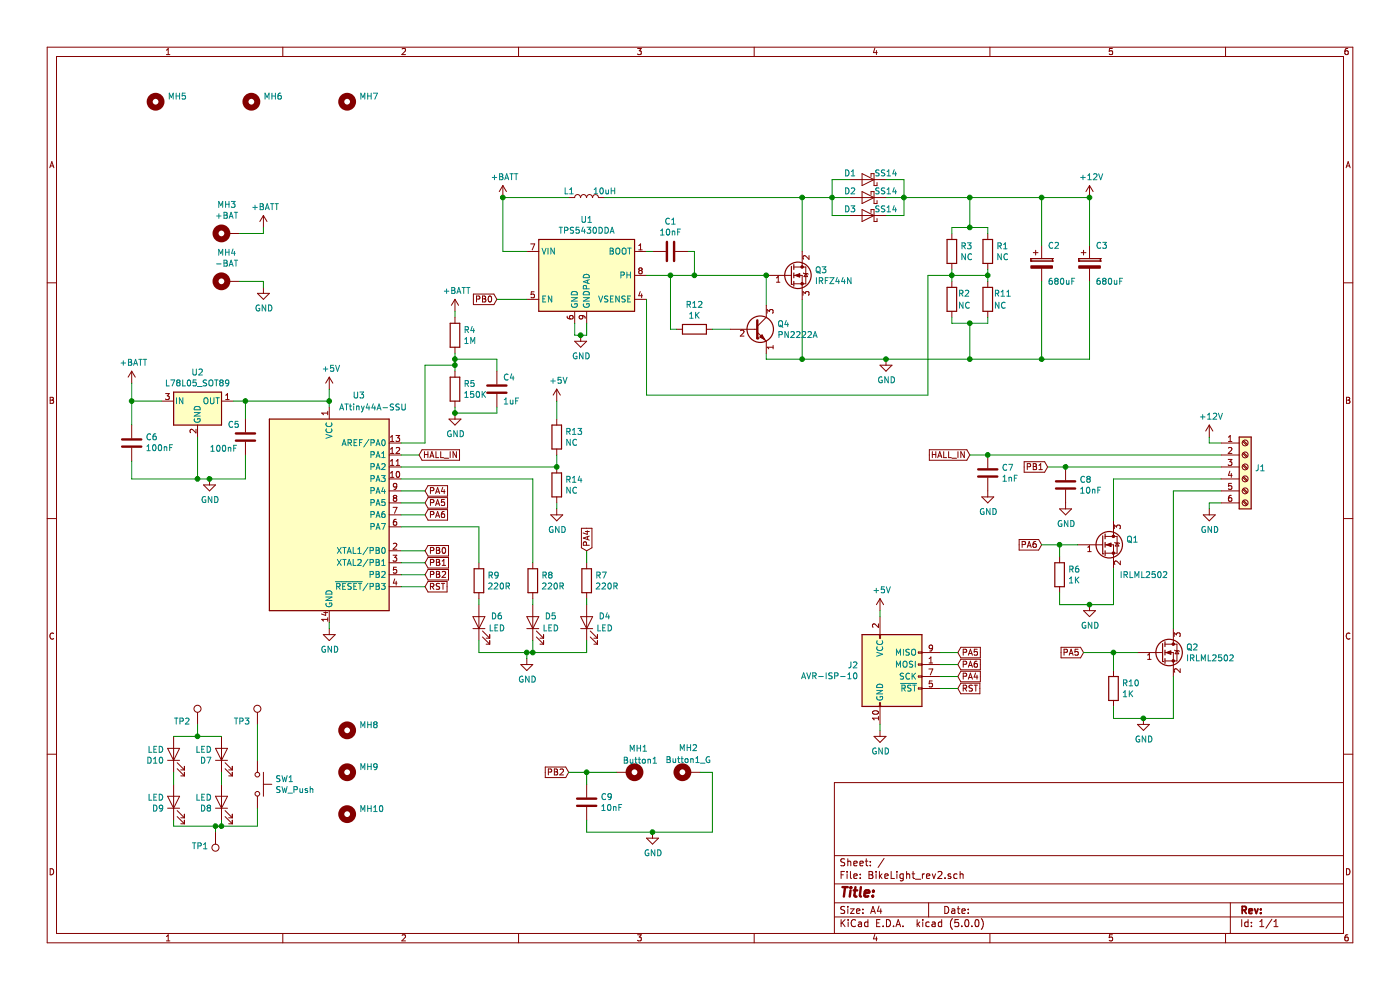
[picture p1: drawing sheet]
EESchema Schematic File Version 4
LIBS:BikeLight_rev2-cache
EELAYER 26 0
EELAYER END
$Descr A4 11693 8268
encoding utf-8
Sheet 1 1
Title ""
Date ""
Rev ""
Comp ""
Comment1 ""
Comment2 ""
Comment3 ""
Comment4 ""
$EndDescr
$Comp
L Regulator_Switching:TPS5430DDA U1
U 1 1
P 4900 2300
F 0 "U1" H 4900 2767 50  0000 C CNN
F 1 "TPS5430DDA" H 4900 2676 50  0000 C CNN
F 2 "Package_SO:TI_SO-PowerPAD-8_ThermalVias" H 4950 1950 50  0001 L CIN
F 3 "http://www.ti.com/lit/ds/symlink/tps5430.pdf" H 4900 2300 50  0001 C CNN
	1    4900 2300
	1    0    0    -1  
$EndComp
$Comp
L Device:L L1
U 1 1
P 4900 1650
F 0 "L1" V 4950 1750 50  0000 L CNN
F 1 "10uH" V 4950 1400 50  0000 L CNN
F 2 "Inductor_THT:L_Toroid_Horizontal_D17.3mm_P15.24mm_Bourns_2000" H 4900 1650 50  0001 C CNN
F 3 "~" H 4900 1650 50  0001 C CNN
	1    4900 1650
	0    -1   -1   0   
$EndComp
$Comp
L Device:C C1
U 1 1
P 5600 2100
F 0 "C1" V 5348 2100 50  0000 C CNN
F 1 "10nF" V 5439 2100 50  0000 C CNN
F 2 "Capacitor_THT:C_Disc_D4.7mm_W2.5mm_P5.00mm" H 5638 1950 50  0001 C CNN
F 3 "~" H 5600 2100 50  0001 C CNN
	1    5600 2100
	0    1    1    0   
$EndComp
$Comp
L Device:CP C2
U 1 1
P 8700 2200
F 0 "C2" H 8750 2350 50  0000 L CNN
F 1 "680uF" H 8750 2050 50  0000 L CNN
F 2 "Capacitor_THT:CP_Radial_D10.0mm_P5.00mm" H 8738 2050 50  0001 C CNN
F 3 "~" H 8700 2200 50  0001 C CNN
	1    8700 2200
	1    0    0    -1  
$EndComp
Wire Wire Line
	5450 2100 5400 2100
Wire Wire Line
	5750 2100 5800 2100
Wire Wire Line
	4800 2700 4800 2800
Wire Wire Line
	4800 2800 4850 2800
Wire Wire Line
	8700 2350 8700 3000
Wire Wire Line
	7400 1650 7550 1650
Wire Wire Line
	8700 1650 8700 2050
$Comp
L Device:R R1
U 1 1
P 8250 2100
F 0 "R1" H 8320 2146 50  0000 L CNN
F 1 "NC" H 8320 2055 50  0000 L CNN
F 2 "Resistor_SMD:R_1206_3216Metric_Pad1.42x1.75mm_HandSolder" V 8180 2100 50  0001 C CNN
F 3 "~" H 8250 2100 50  0001 C CNN
	1    8250 2100
	1    0    0    -1  
$EndComp
$Comp
L Device:CP C3
U 1 1
P 9100 2200
F 0 "C3" H 9150 2350 50  0000 L CNN
F 1 "680uF" H 9150 2050 50  0000 L CNN
F 2 "Capacitor_THT:CP_Radial_D10.0mm_P5.00mm" H 9138 2050 50  0001 C CNN
F 3 "~" H 9100 2200 50  0001 C CNN
	1    9100 2200
	1    0    0    -1  
$EndComp
Wire Wire Line
	8700 1650 9100 1650
Wire Wire Line
	9100 1650 9100 2050
Connection ~ 8700 1650
Wire Wire Line
	9100 2350 9100 3000
Wire Wire Line
	9100 3000 8700 3000
$Comp
L Device:D_Schottky D3
U 1 1
P 7250 1800
F 0 "D3" H 7400 1750 50  0000 C CNN
F 1 "SS14" H 7100 1750 50  0000 C CNN
F 2 "Diode_SMD:D_SMA_Handsoldering" H 7250 1800 50  0001 C CNN
F 3 "~" H 7250 1800 50  0001 C CNN
	1    7250 1800
	-1   0    0    1   
$EndComp
$Comp
L Device:D_Schottky D2
U 1 1
P 7250 1650
F 0 "D2" H 7400 1600 50  0000 C CNN
F 1 "SS14" H 7100 1600 50  0000 C CNN
F 2 "Diode_SMD:D_SMA_Handsoldering" H 7250 1650 50  0001 C CNN
F 3 "~" H 7250 1650 50  0001 C CNN
	1    7250 1650
	-1   0    0    1   
$EndComp
$Comp
L Device:D_Schottky D1
U 1 1
P 7250 1500
F 0 "D1" H 7400 1450 50  0000 C CNN
F 1 "SS14" H 7100 1450 50  0000 C CNN
F 2 "Diode_SMD:D_SMA_Handsoldering" H 7250 1500 50  0001 C CNN
F 3 "~" H 7250 1500 50  0001 C CNN
	1    7250 1500
	-1   0    0    1   
$EndComp
Connection ~ 6950 1650
Wire Wire Line
	6950 1650 7100 1650
Wire Wire Line
	7100 1800 6950 1800
Wire Wire Line
	6950 1800 6950 1650
Wire Wire Line
	7400 1800 7550 1800
Wire Wire Line
	7550 1800 7550 1650
Connection ~ 7550 1650
Wire Wire Line
	7100 1500 6950 1500
Wire Wire Line
	6950 1500 6950 1650
Wire Wire Line
	7400 1500 7550 1500
Wire Wire Line
	7550 1500 7550 1650
Wire Wire Line
	4750 1650 4200 1650
Wire Wire Line
	4200 1650 4200 2100
Wire Wire Line
	4200 2100 4400 2100
$Comp
L power:+BATT #PWR01
U 1 1
P 4200 1650
F 0 "#PWR01" H 4200 1500 50  0001 C CNN
F 1 "+BATT" H 4215 1823 50  0000 C CNN
F 2 "" H 4200 1650 50  0001 C CNN
F 3 "" H 4200 1650 50  0001 C CNN
	1    4200 1650
	1    0    0    -1  
$EndComp
Connection ~ 4200 1650
Wire Wire Line
	4900 2700 4900 2800
$Comp
L power:GND #PWR04
U 1 1
P 7400 3000
F 0 "#PWR04" H 7400 2750 50  0001 C CNN
F 1 "GND" H 7405 2827 50  0000 C CNN
F 2 "" H 7400 3000 50  0001 C CNN
F 3 "" H 7400 3000 50  0001 C CNN
	1    7400 3000
	1    0    0    -1  
$EndComp
$Comp
L power:+12V #PWR02
U 1 1
P 9100 1650
F 0 "#PWR02" H 9100 1500 50  0001 C CNN
F 1 "+12V" H 9115 1823 50  0000 C CNN
F 2 "" H 9100 1650 50  0001 C CNN
F 3 "" H 9100 1650 50  0001 C CNN
	1    9100 1650
	1    0    0    -1  
$EndComp
Connection ~ 9100 1650
$Comp
L MCU_Microchip_ATtiny:ATtiny44A-SSU U3
U 1 1
P 2750 4300
F 0 "U3" H 3050 5300 50  0000 R CNN
F 1 "ATtiny44A-SSU" H 3400 5200 50  0000 R CNN
F 2 "Package_SO:SOIC-14_3.9x8.7mm_P1.27mm" H 2750 4300 50  0001 C CIN
F 3 "http://ww1.microchip.com/downloads/en/DeviceDoc/doc8183.pdf" H 2750 4300 50  0001 C CNN
	1    2750 4300
	1    0    0    -1  
$EndComp
$Comp
L Regulator_Linear:L78L05_SOT89 U2
U 1 1
P 1650 3350
F 0 "U2" H 1650 3592 50  0000 C CNN
F 1 "L78L05_SOT89" H 1650 3501 50  0000 C CNN
F 2 "Package_TO_SOT_SMD:SOT-89-3" H 1650 3550 50  0001 C CIN
F 3 "http://www.st.com/content/ccc/resource/technical/document/datasheet/15/55/e5/aa/23/5b/43/fd/CD00000446.pdf/files/CD00000446.pdf/jcr:content/translations/en.CD00000446.pdf" H 1650 3300 50  0001 C CNN
	1    1650 3350
	1    0    0    -1  
$EndComp
$Comp
L Device:C C5
U 1 1
P 2050 3650
F 0 "C5" H 2200 3550 50  0000 R CNN
F 1 "100nF" H 2350 3750 50  0000 R CNN
F 2 "Capacitor_SMD:C_1206_3216Metric_Pad1.42x1.75mm_HandSolder" H 2088 3500 50  0001 C CNN
F 3 "~" H 2050 3650 50  0001 C CNN
	1    2050 3650
	-1   0    0    1   
$EndComp
$Comp
L Device:C C6
U 1 1
P 1100 3700
F 0 "C6" H 985 3654 50  0000 R CNN
F 1 "100nF" H 985 3745 50  0000 R CNN
F 2 "Capacitor_SMD:C_1206_3216Metric_Pad1.42x1.75mm_HandSolder" H 1138 3550 50  0001 C CNN
F 3 "~" H 1100 3700 50  0001 C CNN
	1    1100 3700
	-1   0    0    1   
$EndComp
Wire Wire Line
	1950 3350 2050 3350
Wire Wire Line
	2750 3350 2750 3400
Wire Wire Line
	2050 3500 2050 3350
Connection ~ 2050 3350
Wire Wire Line
	2050 3350 2750 3350
Wire Wire Line
	2050 3800 2050 4000
Wire Wire Line
	1350 3350 1100 3350
Wire Wire Line
	1100 3350 1100 3550
Wire Wire Line
	1100 3850 1100 4000
Wire Wire Line
	1100 4000 1650 4000
Wire Wire Line
	1650 3650 1650 4000
Connection ~ 1650 4000
Wire Wire Line
	1650 4000 1750 4000
$Comp
L power:GND #PWR010
U 1 1
P 1750 4000
F 0 "#PWR010" H 1750 3750 50  0001 C CNN
F 1 "GND" H 1755 3827 50  0000 C CNN
F 2 "" H 1750 4000 50  0001 C CNN
F 3 "" H 1750 4000 50  0001 C CNN
	1    1750 4000
	1    0    0    -1  
$EndComp
Connection ~ 1750 4000
Wire Wire Line
	1750 4000 2050 4000
$Comp
L power:GND #PWR017
U 1 1
P 2750 5250
F 0 "#PWR017" H 2750 5000 50  0001 C CNN
F 1 "GND" H 2755 5077 50  0000 C CNN
F 2 "" H 2750 5250 50  0001 C CNN
F 3 "" H 2750 5250 50  0001 C CNN
	1    2750 5250
	1    0    0    -1  
$EndComp
Wire Wire Line
	2750 5250 2750 5200
$Comp
L power:+BATT #PWR05
U 1 1
P 1100 3200
F 0 "#PWR05" H 1100 3050 50  0001 C CNN
F 1 "+BATT" H 1115 3373 50  0000 C CNN
F 2 "" H 1100 3200 50  0001 C CNN
F 3 "" H 1100 3200 50  0001 C CNN
	1    1100 3200
	1    0    0    -1  
$EndComp
Wire Wire Line
	1100 3200 1100 3350
Connection ~ 1100 3350
$Comp
L Device:Q_NMOS_GSD Q1
U 1 1
P 9200 4550
F 0 "Q1" H 9405 4596 50  0000 L CNN
F 1 "IRLML2502" H 9350 4300 50  0000 L CNN
F 2 "Package_TO_SOT_SMD:SOT-23" H 9400 4650 50  0001 C CNN
F 3 "~" H 9200 4550 50  0001 C CNN
	1    9200 4550
	1    0    0    -1  
$EndComp
$Comp
L Device:Q_NMOS_GSD Q2
U 1 1
P 9700 5450
F 0 "Q2" H 9905 5496 50  0000 L CNN
F 1 "IRLML2502" H 9905 5405 50  0000 L CNN
F 2 "Package_TO_SOT_SMD:SOT-23" H 9900 5550 50  0001 C CNN
F 3 "~" H 9700 5450 50  0001 C CNN
	1    9700 5450
	1    0    0    -1  
$EndComp
$Comp
L Device:R R6
U 1 1
P 8850 4800
F 0 "R6" H 8920 4846 50  0000 L CNN
F 1 "1K" H 8920 4755 50  0000 L CNN
F 2 "Resistor_SMD:R_1206_3216Metric_Pad1.42x1.75mm_HandSolder" V 8780 4800 50  0001 C CNN
F 3 "~" H 8850 4800 50  0001 C CNN
	1    8850 4800
	1    0    0    -1  
$EndComp
$Comp
L Device:R R10
U 1 1
P 9300 5750
F 0 "R10" H 9370 5796 50  0000 L CNN
F 1 "1K" H 9370 5705 50  0000 L CNN
F 2 "Resistor_SMD:R_1206_3216Metric_Pad1.42x1.75mm_HandSolder" V 9230 5750 50  0001 C CNN
F 3 "~" H 9300 5750 50  0001 C CNN
	1    9300 5750
	1    0    0    -1  
$EndComp
$Comp
L Connector:AVR-ISP-10 J2
U 1 1
P 7450 5650
F 0 "J2" H 7170 5746 50  0000 R CNN
F 1 "AVR-ISP-10" H 7170 5655 50  0000 R CNN
F 2 "Connector_IDC:IDC-Header_2x05_P2.54mm_Vertical" V 7200 5700 50  0001 C CNN
F 3 " ~" H 6175 5100 50  0001 C CNN
	1    7450 5650
	1    0    0    -1  
$EndComp
$Comp
L power:+5V #PWR06
U 1 1
P 2750 3250
F 0 "#PWR06" H 2750 3100 50  0001 C CNN
F 1 "+5V" H 2765 3423 50  0000 C CNN
F 2 "" H 2750 3250 50  0001 C CNN
F 3 "" H 2750 3250 50  0001 C CNN
	1    2750 3250
	1    0    0    -1  
$EndComp
Connection ~ 2750 3350
Wire Wire Line
	2750 3250 2750 3350
$Comp
L power:+5V #PWR016
U 1 1
P 7350 5100
F 0 "#PWR016" H 7350 4950 50  0001 C CNN
F 1 "+5V" H 7365 5273 50  0000 C CNN
F 2 "" H 7350 5100 50  0001 C CNN
F 3 "" H 7350 5100 50  0001 C CNN
	1    7350 5100
	1    0    0    -1  
$EndComp
$Comp
L power:GND #PWR020
U 1 1
P 7350 6100
F 0 "#PWR020" H 7350 5850 50  0001 C CNN
F 1 "GND" H 7355 5927 50  0000 C CNN
F 2 "" H 7350 6100 50  0001 C CNN
F 3 "" H 7350 6100 50  0001 C CNN
	1    7350 6100
	1    0    0    -1  
$EndComp
Wire Wire Line
	7350 6100 7350 6050
Wire Wire Line
	7350 5150 7350 5100
Text GLabel 8000 5650 2    50   Input ~ 0
PA4
Text GLabel 8000 5450 2    50   Input ~ 0
PA5
Text GLabel 8000 5550 2    50   Input ~ 0
PA6
Text GLabel 8000 5750 2    50   Input ~ 0
RST
Wire Wire Line
	8000 5450 7850 5450
Wire Wire Line
	8000 5550 7850 5550
Wire Wire Line
	8000 5650 7850 5650
Wire Wire Line
	8000 5750 7850 5750
Text GLabel 3550 4200 2    50   Input ~ 0
PA5
Text GLabel 3550 4300 2    50   Input ~ 0
PA6
Text GLabel 3550 4100 2    50   Input ~ 0
PA4
Text GLabel 3550 4900 2    50   Input ~ 0
RST
Wire Wire Line
	3550 4900 3350 4900
Wire Wire Line
	3550 4300 3350 4300
Wire Wire Line
	3550 4200 3350 4200
Wire Wire Line
	9500 5450 9300 5450
Wire Wire Line
	9300 5450 9300 5600
Wire Wire Line
	9800 5650 9800 6000
Wire Wire Line
	9800 6000 9550 6000
Wire Wire Line
	9300 6000 9300 5900
Text GLabel 9050 5450 0    50   Input ~ 0
PA5
Wire Wire Line
	9050 5450 9300 5450
Connection ~ 9300 5450
$Comp
L power:GND #PWR019
U 1 1
P 9550 6000
F 0 "#PWR019" H 9550 5750 50  0001 C CNN
F 1 "GND" H 9555 5827 50  0000 C CNN
F 2 "" H 9550 6000 50  0001 C CNN
F 3 "" H 9550 6000 50  0001 C CNN
	1    9550 6000
	1    0    0    -1  
$EndComp
Connection ~ 9550 6000
Wire Wire Line
	9550 6000 9300 6000
$Comp
L power:GND #PWR015
U 1 1
P 9100 5050
F 0 "#PWR015" H 9100 4800 50  0001 C CNN
F 1 "GND" H 9105 4877 50  0000 C CNN
F 2 "" H 9100 5050 50  0001 C CNN
F 3 "" H 9100 5050 50  0001 C CNN
	1    9100 5050
	1    0    0    -1  
$EndComp
Wire Wire Line
	9000 4550 8850 4550
Wire Wire Line
	8850 4550 8850 4650
Wire Wire Line
	8850 4950 8850 5050
Wire Wire Line
	8850 5050 9100 5050
Wire Wire Line
	9300 5050 9300 4750
Connection ~ 9100 5050
Wire Wire Line
	9100 5050 9300 5050
Text GLabel 8700 4550 0    50   Input ~ 0
PA6
Wire Wire Line
	8700 4550 8850 4550
Connection ~ 8850 4550
$Comp
L Device:R R4
U 1 1
P 3800 2800
F 0 "R4" H 3870 2846 50  0000 L CNN
F 1 "1M" H 3870 2755 50  0000 L CNN
F 2 "Resistor_SMD:R_1206_3216Metric_Pad1.42x1.75mm_HandSolder" V 3730 2800 50  0001 C CNN
F 3 "~" H 3800 2800 50  0001 C CNN
	1    3800 2800
	1    0    0    -1  
$EndComp
$Comp
L Device:R R5
U 1 1
P 3800 3250
F 0 "R5" H 3870 3296 50  0000 L CNN
F 1 "150K" H 3870 3205 50  0000 L CNN
F 2 "Resistor_SMD:R_1206_3216Metric_Pad1.42x1.75mm_HandSolder" V 3730 3250 50  0001 C CNN
F 3 "~" H 3800 3250 50  0001 C CNN
	1    3800 3250
	1    0    0    -1  
$EndComp
$Comp
L power:+BATT #PWR03
U 1 1
P 3800 2600
F 0 "#PWR03" H 3800 2450 50  0001 C CNN
F 1 "+BATT" H 3815 2773 50  0000 C CNN
F 2 "" H 3800 2600 50  0001 C CNN
F 3 "" H 3800 2600 50  0001 C CNN
	1    3800 2600
	1    0    0    -1  
$EndComp
$Comp
L power:GND #PWR07
U 1 1
P 3800 3450
F 0 "#PWR07" H 3800 3200 50  0001 C CNN
F 1 "GND" H 3805 3277 50  0000 C CNN
F 2 "" H 3800 3450 50  0001 C CNN
F 3 "" H 3800 3450 50  0001 C CNN
	1    3800 3450
	1    0    0    -1  
$EndComp
Wire Wire Line
	3800 3450 3800 3400
Wire Wire Line
	3800 2650 3800 2600
$Comp
L Device:C C4
U 1 1
P 4150 3250
F 0 "C4" H 4200 3350 50  0000 L CNN
F 1 "1uF" H 4200 3150 50  0000 L CNN
F 2 "Capacitor_SMD:C_1206_3216Metric_Pad1.42x1.75mm_HandSolder" H 4188 3100 50  0001 C CNN
F 3 "~" H 4150 3250 50  0001 C CNN
	1    4150 3250
	1    0    0    -1  
$EndComp
Wire Wire Line
	4150 3400 4150 3450
Wire Wire Line
	4150 3450 3800 3450
Wire Wire Line
	4150 3100 4150 3000
Wire Wire Line
	4150 3000 3800 3000
Connection ~ 3800 3000
Connection ~ 3800 3450
Wire Wire Line
	3800 3000 3800 2950
Wire Wire Line
	3800 3100 3800 3050
Wire Wire Line
	3350 3700 3550 3700
Wire Wire Line
	3550 3700 3550 3050
Wire Wire Line
	3550 3050 3800 3050
Connection ~ 3800 3050
Wire Wire Line
	3800 3050 3800 3000
$Comp
L Device:LED D6
U 1 1
P 4000 5200
F 0 "D6" V 4050 5050 50  0000 C CNN
F 1 "LED" V 3950 5050 50  0000 C CNN
F 2 "LED_THT:LED_D3.0mm" H 4000 5200 50  0001 C CNN
F 3 "~" H 4000 5200 50  0001 C CNN
	1    4000 5200
	0    -1   -1   0   
$EndComp
$Comp
L Device:LED D5
U 1 1
P 4450 5200
F 0 "D5" V 4500 5050 50  0000 C CNN
F 1 "LED" V 4400 5050 50  0000 C CNN
F 2 "LED_THT:LED_D3.0mm" H 4450 5200 50  0001 C CNN
F 3 "~" H 4450 5200 50  0001 C CNN
	1    4450 5200
	0    -1   -1   0   
$EndComp
$Comp
L Device:LED D4
U 1 1
P 4900 5200
F 0 "D4" V 4950 5050 50  0000 C CNN
F 1 "LED" V 4850 5050 50  0000 C CNN
F 2 "LED_THT:LED_D3.0mm" H 4900 5200 50  0001 C CNN
F 3 "~" H 4900 5200 50  0001 C CNN
	1    4900 5200
	0    -1   -1   0   
$EndComp
$Comp
L Device:R R7
U 1 1
P 4900 4850
F 0 "R7" H 4970 4896 50  0000 L CNN
F 1 "220R" H 4970 4805 50  0000 L CNN
F 2 "Resistor_SMD:R_1206_3216Metric_Pad1.42x1.75mm_HandSolder" V 4830 4850 50  0001 C CNN
F 3 "~" H 4900 4850 50  0001 C CNN
	1    4900 4850
	1    0    0    -1  
$EndComp
$Comp
L Device:R R8
U 1 1
P 4450 4850
F 0 "R8" H 4520 4896 50  0000 L CNN
F 1 "220R" H 4520 4805 50  0000 L CNN
F 2 "Resistor_SMD:R_1206_3216Metric_Pad1.42x1.75mm_HandSolder" V 4380 4850 50  0001 C CNN
F 3 "~" H 4450 4850 50  0001 C CNN
	1    4450 4850
	1    0    0    -1  
$EndComp
$Comp
L Device:R R9
U 1 1
P 4000 4850
F 0 "R9" H 4070 4896 50  0000 L CNN
F 1 "220R" H 4070 4805 50  0000 L CNN
F 2 "Resistor_SMD:R_1206_3216Metric_Pad1.42x1.75mm_HandSolder" V 3930 4850 50  0001 C CNN
F 3 "~" H 4000 4850 50  0001 C CNN
	1    4000 4850
	1    0    0    -1  
$EndComp
Wire Wire Line
	4000 5000 4000 5050
Wire Wire Line
	4450 5000 4450 5050
Wire Wire Line
	4900 5000 4900 5050
$Comp
L Connector:Screw_Terminal_01x06 J1
U 1 1
P 10400 3900
F 0 "J1" H 10480 3892 50  0000 L CNN
F 1 " " H 10350 3500 50  0000 L CNN
F 2 "Connector_PinHeader_2.54mm:PinHeader_1x06_P2.54mm_Vertical" H 10400 3900 50  0001 C CNN
F 3 "~" H 10400 3900 50  0001 C CNN
	1    10400 3900
	1    0    0    -1  
$EndComp
$Comp
L power:+12V #PWR08
U 1 1
P 10100 3650
F 0 "#PWR08" H 10100 3500 50  0001 C CNN
F 1 "+12V" H 10115 3823 50  0000 C CNN
F 2 "" H 10100 3650 50  0001 C CNN
F 3 "" H 10100 3650 50  0001 C CNN
	1    10100 3650
	1    0    0    -1  
$EndComp
Wire Wire Line
	10100 3650 10100 3700
Wire Wire Line
	10100 3700 10200 3700
$Comp
L power:GND #PWR014
U 1 1
P 10100 4250
F 0 "#PWR014" H 10100 4000 50  0001 C CNN
F 1 "GND" H 10105 4077 50  0000 C CNN
F 2 "" H 10100 4250 50  0001 C CNN
F 3 "" H 10100 4250 50  0001 C CNN
	1    10100 4250
	1    0    0    -1  
$EndComp
Wire Wire Line
	10200 4200 10100 4200
Wire Wire Line
	10100 4200 10100 4250
Wire Wire Line
	9300 4350 9300 4000
Wire Wire Line
	9300 4000 10200 4000
Wire Wire Line
	9800 5250 9800 4100
Wire Wire Line
	9800 4100 10200 4100
Connection ~ 8700 3000
Text GLabel 8750 3900 0    50   Input ~ 0
PB1
Wire Wire Line
	8750 3900 8900 3900
Text GLabel 8100 3800 0    50   Input ~ 0
HALL_IN
Wire Wire Line
	8100 3800 8250 3800
$Comp
L Device:C C9
U 1 1
P 4900 6700
F 0 "C9" H 5015 6746 50  0000 L CNN
F 1 "10nF" H 5015 6655 50  0000 L CNN
F 2 "Capacitor_SMD:C_1206_3216Metric_Pad1.42x1.75mm_HandSolder" H 4938 6550 50  0001 C CNN
F 3 "~" H 4900 6700 50  0001 C CNN
	1    4900 6700
	1    0    0    -1  
$EndComp
$Comp
L Mechanical:MountingHole_Pad MH1
U 1 1
P 5250 6450
F 0 "MH1" V 5050 6450 50  0000 L CNN
F 1 "Button1" V 5150 6400 50  0000 L CNN
F 2 "TestPoint:TestPoint_Loop_D2.50mm_Drill1.0mm" H 5250 6450 50  0001 C CNN
F 3 "~" H 5250 6450 50  0001 C CNN
	1    5250 6450
	0    1    1    0   
$EndComp
$Comp
L Mechanical:MountingHole_Pad MH2
U 1 1
P 5750 6450
F 0 "MH2" V 5950 6450 50  0000 C CNN
F 1 "Button1_G" V 5850 6450 50  0000 C CNN
F 2 "TestPoint:TestPoint_Loop_D2.50mm_Drill1.0mm" H 5750 6450 50  0001 C CNN
F 3 "~" H 5750 6450 50  0001 C CNN
	1    5750 6450
	0    -1   -1   0   
$EndComp
Text GLabel 3500 3800 2    50   Input ~ 0
HALL_IN
Wire Wire Line
	3500 3800 3350 3800
$Comp
L Device:C C7
U 1 1
P 8250 3950
F 0 "C7" H 8365 3996 50  0000 L CNN
F 1 "1nF" H 8365 3905 50  0000 L CNN
F 2 "Capacitor_SMD:C_1206_3216Metric_Pad1.42x1.75mm_HandSolder" H 8288 3800 50  0001 C CNN
F 3 "~" H 8250 3950 50  0001 C CNN
	1    8250 3950
	1    0    0    -1  
$EndComp
Connection ~ 8250 3800
$Comp
L power:GND #PWR012
U 1 1
P 8250 4100
F 0 "#PWR012" H 8250 3850 50  0001 C CNN
F 1 "GND" H 8255 3927 50  0000 C CNN
F 2 "" H 8250 4100 50  0001 C CNN
F 3 "" H 8250 4100 50  0001 C CNN
	1    8250 4100
	1    0    0    -1  
$EndComp
$Comp
L power:GND #PWR011
U 1 1
P 4650 4250
F 0 "#PWR011" H 4650 4000 50  0001 C CNN
F 1 "GND" H 4655 4077 50  0000 C CNN
F 2 "" H 4650 4250 50  0001 C CNN
F 3 "" H 4650 4250 50  0001 C CNN
	1    4650 4250
	1    0    0    -1  
$EndComp
$Comp
L power:+5V #PWR09
U 1 1
P 4650 3350
F 0 "#PWR09" H 4650 3200 50  0001 C CNN
F 1 "+5V" H 4665 3523 50  0000 C CNN
F 2 "" H 4650 3350 50  0001 C CNN
F 3 "" H 4650 3350 50  0001 C CNN
	1    4650 3350
	1    0    0    -1  
$EndComp
Wire Wire Line
	5150 6450 4900 6450
Wire Wire Line
	4900 6450 4900 6550
Text GLabel 3550 4800 2    50   Input ~ 0
PB2
Wire Wire Line
	3350 4800 3550 4800
Text GLabel 4750 6450 0    50   Input ~ 0
PB2
Wire Wire Line
	4750 6450 4900 6450
Connection ~ 4900 6450
Wire Wire Line
	4900 6950 4900 6850
Wire Wire Line
	5950 6950 5950 6450
Wire Wire Line
	5950 6450 5850 6450
Wire Wire Line
	4900 6950 5450 6950
$Comp
L power:GND #PWR021
U 1 1
P 5450 6950
F 0 "#PWR021" H 5450 6700 50  0001 C CNN
F 1 "GND" H 5455 6777 50  0000 C CNN
F 2 "" H 5450 6950 50  0001 C CNN
F 3 "" H 5450 6950 50  0001 C CNN
	1    5450 6950
	1    0    0    -1  
$EndComp
Connection ~ 5450 6950
Wire Wire Line
	5450 6950 5950 6950
$Comp
L Device:C C8
U 1 1
P 8900 4050
F 0 "C8" H 9015 4096 50  0000 L CNN
F 1 "10nF" H 9015 4005 50  0000 L CNN
F 2 "Capacitor_SMD:C_1206_3216Metric_Pad1.42x1.75mm_HandSolder" H 8938 3900 50  0001 C CNN
F 3 "~" H 8900 4050 50  0001 C CNN
	1    8900 4050
	1    0    0    -1  
$EndComp
Connection ~ 8900 3900
Wire Wire Line
	8900 3900 10200 3900
$Comp
L power:GND #PWR013
U 1 1
P 8900 4200
F 0 "#PWR013" H 8900 3950 50  0001 C CNN
F 1 "GND" H 8905 4027 50  0000 C CNN
F 2 "" H 8900 4200 50  0001 C CNN
F 3 "" H 8900 4200 50  0001 C CNN
	1    8900 4200
	1    0    0    -1  
$EndComp
$Comp
L Device:R R2
U 1 1
P 7950 2500
F 0 "R2" H 8000 2550 50  0000 L CNN
F 1 "NC" H 8000 2450 50  0000 L CNN
F 2 "Resistor_SMD:R_1206_3216Metric_Pad1.42x1.75mm_HandSolder" V 7880 2500 50  0001 C CNN
F 3 "~" H 7950 2500 50  0001 C CNN
	1    7950 2500
	1    0    0    -1  
$EndComp
Wire Wire Line
	7950 2650 7950 2700
Wire Wire Line
	7950 2700 8100 2700
$Comp
L Mechanical:MountingHole_Pad MH3
U 1 1
P 1900 1950
F 0 "MH3" V 2137 1955 50  0000 C CNN
F 1 "+BAT" V 2046 1955 50  0000 C CNN
F 2 "MountingHole:MountingHole_2.7mm_M2.5_DIN965_Pad" H 1900 1950 50  0001 C CNN
F 3 "~" H 1900 1950 50  0001 C CNN
	1    1900 1950
	0    -1   -1   0   
$EndComp
$Comp
L Mechanical:MountingHole_Pad MH4
U 1 1
P 1900 2350
F 0 "MH4" V 2137 2355 50  0000 C CNN
F 1 "-BAT" V 2046 2355 50  0000 C CNN
F 2 "MountingHole:MountingHole_2.7mm_M2.5_DIN965_Pad" H 1900 2350 50  0001 C CNN
F 3 "~" H 1900 2350 50  0001 C CNN
	1    1900 2350
	0    -1   -1   0   
$EndComp
$Comp
L power:+BATT #PWR0101
U 1 1
P 2200 1900
F 0 "#PWR0101" H 2200 1750 50  0001 C CNN
F 1 "+BATT" H 2215 2073 50  0000 C CNN
F 2 "" H 2200 1900 50  0001 C CNN
F 3 "" H 2200 1900 50  0001 C CNN
	1    2200 1900
	1    0    0    -1  
$EndComp
Wire Wire Line
	2000 1950 2200 1950
Wire Wire Line
	2200 1950 2200 1900
$Comp
L power:GND #PWR0102
U 1 1
P 2200 2400
F 0 "#PWR0102" H 2200 2150 50  0001 C CNN
F 1 "GND" H 2205 2227 50  0000 C CNN
F 2 "" H 2200 2400 50  0001 C CNN
F 3 "" H 2200 2400 50  0001 C CNN
	1    2200 2400
	1    0    0    -1  
$EndComp
Wire Wire Line
	2000 2350 2200 2350
Wire Wire Line
	2200 2350 2200 2400
$Comp
L Mechanical:MountingHole MH5
U 1 1
P 1300 850
F 0 "MH5" H 1400 896 50  0000 L CNN
F 1 " " H 1400 805 50  0000 L CNN
F 2 "MountingHole:MountingHole_2.5mm" H 1300 850 50  0001 C CNN
F 3 "~" H 1300 850 50  0001 C CNN
	1    1300 850 
	1    0    0    -1  
$EndComp
$Comp
L Mechanical:MountingHole MH6
U 1 1
P 2100 850
F 0 "MH6" H 2200 896 50  0000 L CNN
F 1 " " H 2200 805 50  0000 L CNN
F 2 "MountingHole:MountingHole_2.5mm" H 2100 850 50  0001 C CNN
F 3 "~" H 2100 850 50  0001 C CNN
	1    2100 850 
	1    0    0    -1  
$EndComp
$Comp
L Mechanical:MountingHole MH7
U 1 1
P 2900 850
F 0 "MH7" H 3000 896 50  0000 L CNN
F 1 " " H 3000 805 50  0000 L CNN
F 2 "MountingHole:MountingHole_2.5mm" H 2900 850 50  0001 C CNN
F 3 "~" H 2900 850 50  0001 C CNN
	1    2900 850 
	1    0    0    -1  
$EndComp
Wire Wire Line
	6700 2100 6700 1650
Wire Wire Line
	6400 2300 5800 2300
$Comp
L Device:R R12
U 1 1
P 5800 2750
F 0 "R12" V 5593 2750 50  0000 C CNN
F 1 "1K" V 5684 2750 50  0000 C CNN
F 2 "Resistor_SMD:R_1206_3216Metric_Pad1.42x1.75mm_HandSolder" V 5730 2750 50  0001 C CNN
F 3 "~" H 5800 2750 50  0001 C CNN
	1    5800 2750
	0    1    1    0   
$EndComp
Wire Wire Line
	6400 2950 6400 3000
Wire Wire Line
	6400 3000 6700 3000
Connection ~ 7400 3000
Wire Wire Line
	6400 2550 6400 2300
Wire Wire Line
	6700 2500 6700 3000
Connection ~ 6700 3000
Wire Wire Line
	6700 3000 7400 3000
Wire Wire Line
	5950 2750 6100 2750
Wire Wire Line
	5600 2750 5600 2300
Connection ~ 5600 2300
Wire Wire Line
	5600 2300 5400 2300
Wire Wire Line
	5600 2750 5650 2750
Wire Wire Line
	5400 3300 5400 2500
$Comp
L Transistor_BJT:PN2222A Q4
U 1 1
P 6300 2750
F 0 "Q4" H 6491 2796 50  0000 L CNN
F 1 "PN2222A" H 6491 2705 50  0000 L CNN
F 2 "Package_TO_SOT_THT:TO-92_Inline" H 6500 2675 50  0001 L CIN
F 3 "http://www.fairchildsemi.com/ds/PN/PN2222A.pdf" H 6300 2750 50  0001 L CNN
	1    6300 2750
	1    0    0    -1  
$EndComp
$Comp
L Device:Q_NMOS_GDS Q3
U 1 1
P 6600 2300
F 0 "Q3" H 6805 2346 50  0000 L CNN
F 1 "IRFZ44N" H 6805 2255 50  0000 L CNN
F 2 "Package_TO_SOT_THT:TO-220-3_Vertical" H 6800 2400 50  0001 C CNN
F 3 "~" H 6600 2300 50  0001 C CNN
	1    6600 2300
	1    0    0    -1  
$EndComp
Connection ~ 6400 2300
$Comp
L Device:R R11
U 1 1
P 8250 2500
F 0 "R11" H 8300 2550 50  0000 L CNN
F 1 "NC" H 8300 2450 50  0000 L CNN
F 2 "Resistor_SMD:R_1206_3216Metric_Pad1.42x1.75mm_HandSolder" V 8180 2500 50  0001 C CNN
F 3 "~" H 8250 2500 50  0001 C CNN
	1    8250 2500
	1    0    0    -1  
$EndComp
Wire Wire Line
	8250 2650 8250 2700
$Comp
L Device:R R3
U 1 1
P 7950 2100
F 0 "R3" H 8020 2146 50  0000 L CNN
F 1 "NC" H 8020 2055 50  0000 L CNN
F 2 "Resistor_SMD:R_1206_3216Metric_Pad1.42x1.75mm_HandSolder" V 7880 2100 50  0001 C CNN
F 3 "~" H 7950 2100 50  0001 C CNN
	1    7950 2100
	1    0    0    -1  
$EndComp
Wire Wire Line
	7950 2250 7950 2300
Wire Wire Line
	8250 2250 8250 2300
Wire Wire Line
	7950 2300 8250 2300
Connection ~ 7950 2300
Wire Wire Line
	7950 2300 7950 2350
Connection ~ 8250 2300
Wire Wire Line
	8250 2300 8250 2350
Wire Wire Line
	7400 3000 8100 3000
Wire Wire Line
	8100 2700 8100 3000
Connection ~ 8100 2700
Wire Wire Line
	8100 2700 8250 2700
Connection ~ 8100 3000
Wire Wire Line
	8100 3000 8700 3000
Wire Wire Line
	7950 1950 7950 1900
Wire Wire Line
	7950 1900 8100 1900
Wire Wire Line
	8250 1900 8250 1950
Wire Wire Line
	8100 1650 8100 1900
Connection ~ 8100 1900
Wire Wire Line
	8100 1900 8250 1900
Wire Wire Line
	8100 1650 8700 1650
Wire Wire Line
	5400 3300 7750 3300
Wire Wire Line
	7750 3300 7750 2300
Wire Wire Line
	7750 2300 7950 2300
$Comp
L power:GND #PWR0103
U 1 1
P 4850 2800
F 0 "#PWR0103" H 4850 2550 50  0001 C CNN
F 1 "GND" H 4855 2627 50  0000 C CNN
F 2 "" H 4850 2800 50  0001 C CNN
F 3 "" H 4850 2800 50  0001 C CNN
	1    4850 2800
	1    0    0    -1  
$EndComp
Connection ~ 4850 2800
Wire Wire Line
	4850 2800 4900 2800
Connection ~ 6700 1650
Wire Wire Line
	6700 1650 6950 1650
Connection ~ 8100 1650
Wire Wire Line
	7550 1650 8100 1650
Wire Wire Line
	5050 1650 6700 1650
Wire Wire Line
	5800 2100 5800 2300
Connection ~ 5800 2300
Wire Wire Line
	5800 2300 5600 2300
$Comp
L Device:R R13
U 1 1
P 4650 3650
F 0 "R13" H 4720 3696 50  0000 L CNN
F 1 "NC" H 4720 3605 50  0000 L CNN
F 2 "Resistor_SMD:R_1206_3216Metric_Pad1.42x1.75mm_HandSolder" V 4580 3650 50  0001 C CNN
F 3 "~" H 4650 3650 50  0001 C CNN
	1    4650 3650
	1    0    0    -1  
$EndComp
$Comp
L Device:R R14
U 1 1
P 4650 4050
F 0 "R14" H 4720 4096 50  0000 L CNN
F 1 "NC" H 4720 4005 50  0000 L CNN
F 2 "Resistor_SMD:R_1206_3216Metric_Pad1.42x1.75mm_HandSolder" V 4580 4050 50  0001 C CNN
F 3 "~" H 4650 4050 50  0001 C CNN
	1    4650 4050
	1    0    0    -1  
$EndComp
Wire Wire Line
	4650 4250 4650 4200
Wire Wire Line
	3350 3900 4650 3900
Wire Wire Line
	4650 3800 4650 3900
Connection ~ 4650 3900
Wire Wire Line
	4650 3350 4650 3500
Wire Wire Line
	3550 4100 3350 4100
Wire Wire Line
	4000 4400 4000 4700
Wire Wire Line
	3350 4400 4000 4400
Text GLabel 4900 4600 1    50   Input ~ 0
PA4
Wire Wire Line
	4900 4600 4900 4700
Wire Wire Line
	3350 4000 4450 4000
$Comp
L power:GND #PWR018
U 1 1
P 4400 5500
F 0 "#PWR018" H 4400 5250 50  0001 C CNN
F 1 "GND" H 4405 5327 50  0000 C CNN
F 2 "" H 4400 5500 50  0001 C CNN
F 3 "" H 4400 5500 50  0001 C CNN
	1    4400 5500
	1    0    0    -1  
$EndComp
Wire Wire Line
	4450 4700 4450 4000
Wire Wire Line
	4000 5350 4000 5450
Wire Wire Line
	4000 5450 4400 5450
Wire Wire Line
	4900 5450 4900 5350
Wire Wire Line
	4400 5500 4400 5450
Connection ~ 4400 5450
Wire Wire Line
	4400 5450 4450 5450
Wire Wire Line
	4450 5350 4450 5450
Connection ~ 4450 5450
Wire Wire Line
	4450 5450 4900 5450
Text GLabel 3550 4600 2    50   Input ~ 0
PB0
Text GLabel 3550 4700 2    50   Input ~ 0
PB1
Wire Wire Line
	3550 4600 3350 4600
Wire Wire Line
	3550 4700 3350 4700
Text GLabel 4150 2500 0    50   Input ~ 0
PB0
Wire Wire Line
	4400 2500 4150 2500
Wire Wire Line
	8250 3800 10200 3800
$Comp
L Device:LED D7
U 1 1
P 1850 6300
F 0 "D7" V 1795 6378 50  0000 L CNN
F 1 "LED" V 1886 6378 50  0000 L CNN
F 2 "LED_SMD:LED_PLCC_2835" H 1850 6300 50  0001 C CNN
F 3 "~" H 1850 6300 50  0001 C CNN
	1    1850 6300
	0    -1   -1   0   
$EndComp
$Comp
L Connector:TestPoint TP1
U 1 1
P 1800 6950
F 0 "TP1" H 1858 7070 50  0000 L CNN
F 1 " " H 1858 6979 50  0000 L CNN
F 2 "TestPoint:TestPoint_Loop_D2.50mm_Drill1.0mm" H 2000 6950 50  0001 C CNN
F 3 "~" H 2000 6950 50  0001 C CNN
	1    1800 6950
	-1   0    0    1   
$EndComp
$Comp
L Device:LED D8
U 1 1
P 1850 6700
F 0 "D8" V 1795 6778 50  0000 L CNN
F 1 "LED" V 1886 6778 50  0000 L CNN
F 2 "LED_SMD:LED_PLCC_2835" H 1850 6700 50  0001 C CNN
F 3 "~" H 1850 6700 50  0001 C CNN
	1    1850 6700
	0    -1   -1   0   
$EndComp
$Comp
L Device:LED D9
U 1 1
P 1450 6700
F 0 "D9" V 1395 6778 50  0000 L CNN
F 1 "LED" V 1486 6778 50  0000 L CNN
F 2 "LED_SMD:LED_PLCC_2835" H 1450 6700 50  0001 C CNN
F 3 "~" H 1450 6700 50  0001 C CNN
	1    1450 6700
	0    -1   -1   0   
$EndComp
$Comp
L Device:LED D10
U 1 1
P 1450 6300
F 0 "D10" V 1395 6378 50  0000 L CNN
F 1 "LED" V 1486 6378 50  0000 L CNN
F 2 "LED_SMD:LED_PLCC_2835" H 1450 6300 50  0001 C CNN
F 3 "~" H 1450 6300 50  0001 C CNN
	1    1450 6300
	0    -1   -1   0   
$EndComp
$Comp
L Connector:TestPoint TP2
U 1 1
P 1650 6050
F 0 "TP2" H 1592 6077 50  0000 R CNN
F 1 " " H 1592 6168 50  0000 R CNN
F 2 "TestPoint:TestPoint_Loop_D2.50mm_Drill1.0mm" H 1850 6050 50  0001 C CNN
F 3 "~" H 1850 6050 50  0001 C CNN
	1    1650 6050
	1    0    0    -1  
$EndComp
Wire Wire Line
	1450 6150 1650 6150
Wire Wire Line
	1650 6050 1650 6150
Connection ~ 1650 6150
Wire Wire Line
	1650 6150 1850 6150
Wire Wire Line
	1850 6450 1850 6550
Wire Wire Line
	1450 6550 1450 6450
Wire Wire Line
	1850 6850 1850 6900
Wire Wire Line
	1850 6900 1800 6900
Wire Wire Line
	1450 6900 1450 6850
Wire Wire Line
	1800 6950 1800 6900
$Comp
L Switch:SW_Push SW1
U 1 1
P 2150 6550
F 0 "SW1" V 2104 6698 50  0000 L CNN
F 1 "SW_Push" V 2195 6698 50  0000 L CNN
F 2 "Button_Switch_THT:SW_PUSH_6mm" H 2150 6750 50  0001 C CNN
F 3 "" H 2150 6750 50  0001 C CNN
	1    2150 6550
	0    1    1    0   
$EndComp
$Comp
L Connector:TestPoint TP3
U 1 1
P 2150 6050
F 0 "TP3" H 2092 6077 50  0000 R CNN
F 1 " " H 2092 6168 50  0000 R CNN
F 2 "TestPoint:TestPoint_Loop_D2.50mm_Drill1.0mm" H 2350 6050 50  0001 C CNN
F 3 "~" H 2350 6050 50  0001 C CNN
	1    2150 6050
	1    0    0    -1  
$EndComp
Wire Wire Line
	2150 6050 2150 6350
Wire Wire Line
	2150 6750 2150 6900
Wire Wire Line
	2150 6900 1850 6900
Connection ~ 1850 6900
Connection ~ 1800 6900
Wire Wire Line
	1450 6900 1800 6900
$Comp
L Mechanical:MountingHole MH8
U 1 1
P 2900 6100
F 0 "MH8" H 3000 6146 50  0000 L CNN
F 1 " " H 3000 6055 50  0000 L CNN
F 2 "MountingHole:MountingHole_2.2mm_M2_DIN965" H 2900 6100 50  0001 C CNN
F 3 "~" H 2900 6100 50  0001 C CNN
	1    2900 6100
	1    0    0    -1  
$EndComp
$Comp
L Mechanical:MountingHole MH10
U 1 1
P 2900 6800
F 0 "MH10" H 3000 6846 50  0000 L CNN
F 1 " " H 3000 6755 50  0000 L CNN
F 2 "MountingHole:MountingHole_5.3mm_M5" H 2900 6800 50  0001 C CNN
F 3 "~" H 2900 6800 50  0001 C CNN
	1    2900 6800
	1    0    0    -1  
$EndComp
$Comp
L Mechanical:MountingHole MH9
U 1 1
P 2900 6450
F 0 "MH9" H 3000 6496 50  0000 L CNN
F 1 " " H 3000 6405 50  0000 L CNN
F 2 "MountingHole:MountingHole_2.2mm_M2_DIN965" H 2900 6450 50  0001 C CNN
F 3 "~" H 2900 6450 50  0001 C CNN
	1    2900 6450
	1    0    0    -1  
$EndComp
$EndSCHEMATC
